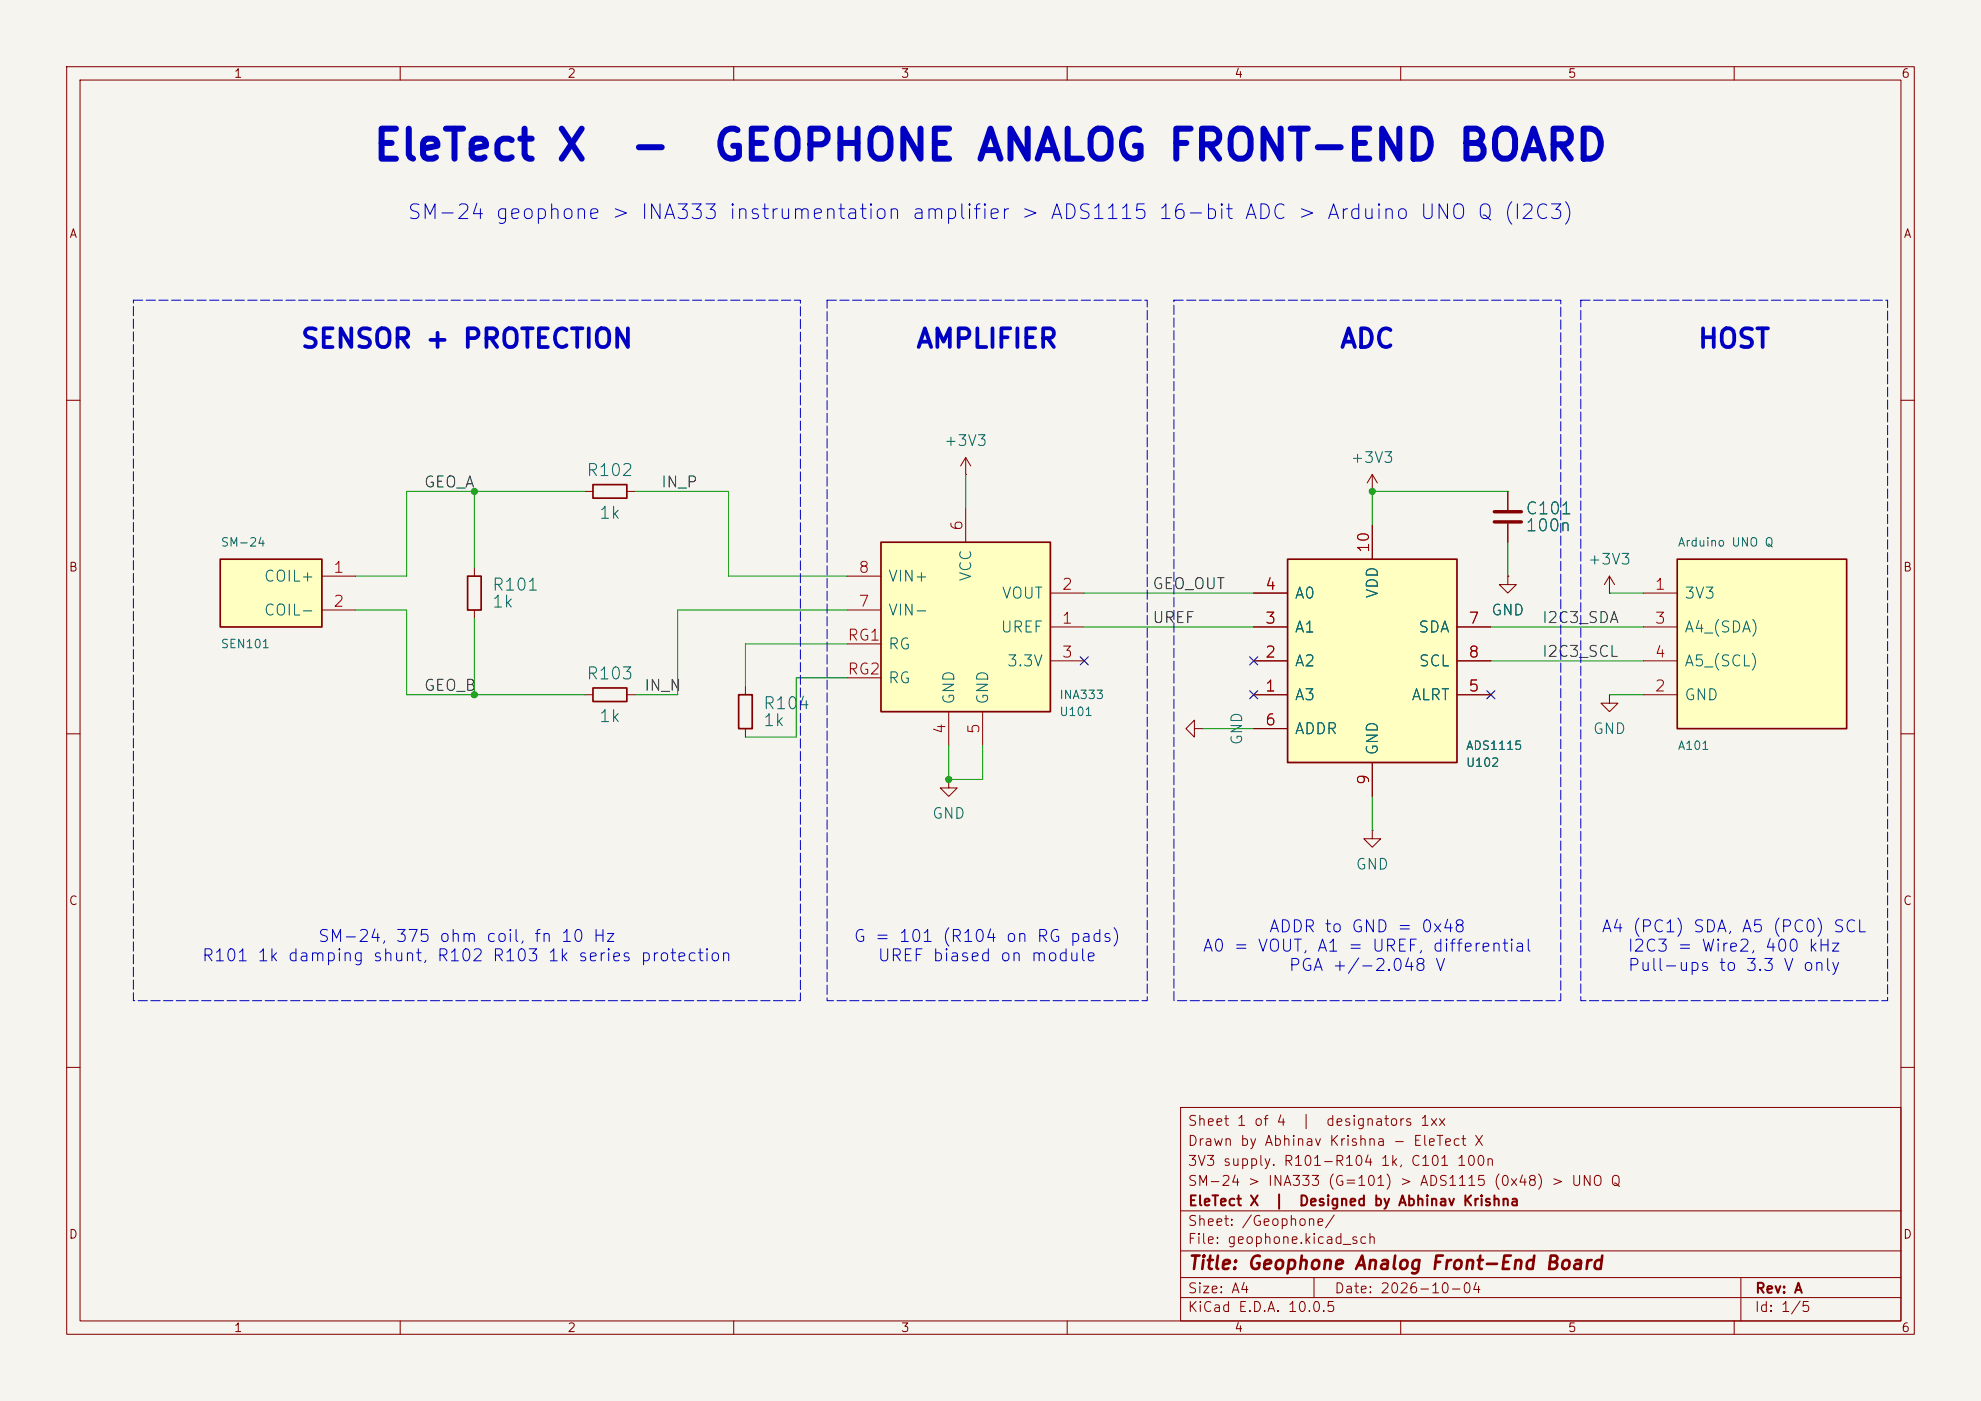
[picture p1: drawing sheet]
(kicad_sch
 (version 20250114)
 (generator "eeschema")
 (generator_version "9.0")
 (paper "A4")
 (title_block
  (title "Geophone Analog Front-End Board")
  (date "2026-10-04")
  (rev "A")
  (company "EleTect X  |  Designed by Abhinav Krishna")
  (comment 1 "SM-24 > INA333 (G=101) > ADS1115 (0x48) > UNO Q")
  (comment 2 "3V3 supply. R101-R104 1k, C101 100n")
  (comment 3 "Drawn by Abhinav Krishna - EleTect X")
  (comment 4 "Sheet 1 of 4  |  designators 1xx"))
 (lib_symbols
  (symbol "eletect_modules:SM-24_Geophone"
   (pin_names
    (offset 1.016)) (exclude_from_sim no) (in_bom yes) (on_board yes)
   (property "Reference" "SEN" (at -7.62 7.62 0) (effects (font (size 1.65 1.65)) (justify left)))
   (property "Value" "SM-24_Geophone" (at -7.62 -7.62 0) (effects (font (size 1.65 1.65)) (justify left)))
   (property "Footprint" "" (at 0 0 0) (effects (font (size 1.65 1.65)) (justify left) (hide yes)))
   (property "Datasheet" "" (at 0 0 0) (effects (font (size 1.65 1.65)) (justify left) (hide yes)))
   (property "Description" "SM-24 geophone, 375 ohm coil, 10 Hz" (at 0 0 0) (effects (font (size 1.65 1.65)) (justify left) (hide yes)))
   (symbol "SM-24_Geophone_0_1"
    (rectangle (start -7.62 5.08) (end 7.62 -5.08) (stroke (width 0.254) (type default)) (fill (type background))))
   (symbol "SM-24_Geophone_1_1"
    (pin passive line (at 12.7 2.54 180) (length 5.08) (name "COIL+" (effects (font (size 1.65 1.65)))) (number "1" (effects (font (size 1.65 1.65)))))
    (pin passive line (at 12.7 -2.54 180) (length 5.08) (name "COIL-" (effects (font (size 1.65 1.65)))) (number "2" (effects (font (size 1.65 1.65)))))))
  (symbol "Device:R"
   (pin_numbers (hide yes))
   (pin_names
    (offset 0)) (exclude_from_sim no) (in_bom yes) (on_board yes)
   (in_pos_files yes)
   (duplicate_pin_numbers_are_jumpers no)
   (property "Reference" "R" (at 2.032 0 90) (show_name no) (do_not_autoplace no) (effects (font (size 1.27 1.27))))
   (property "Value" "R" (at 0 0 90) (show_name no) (do_not_autoplace no) (effects (font (size 1.27 1.27))))
   (property "Footprint" "" (at -1.778 0 90) (show_name no) (do_not_autoplace no) (hide yes) (effects (font (size 1.27 1.27))))
   (property "Datasheet" "" (at 0 0 0) (show_name no) (do_not_autoplace no) (hide yes) (effects (font (size 1.27 1.27))))
   (property "Description" "Resistor" (at 0 0 0) (show_name no) (do_not_autoplace no) (hide yes) (effects (font (size 1.27 1.27))))
   (symbol "R_0_1"
    (rectangle (start -1.016 -2.54) (end 1.016 2.54) (stroke (width 0.254) (type default)) (fill (type none))))
   (symbol "R_1_1"
    (pin passive line (at 0 3.81 270) (length 1.27) (name "" (effects (font (size 1.27 1.27)))) (number "1" (effects (font (size 1.27 1.27)))))
    (pin passive line (at 0 -3.81 90) (length 1.27) (name "" (effects (font (size 1.27 1.27)))) (number "2" (effects (font (size 1.27 1.27))))))
   (embedded_fonts no))
  (symbol "eletect_modules:INA333_Module"
   (pin_names
    (offset 1.016)) (exclude_from_sim no) (in_bom yes) (on_board yes)
   (property "Reference" "U" (at 13.97 12.7 0) (effects (font (size 1.65 1.65)) (justify left)))
   (property "Value" "INA333_Module" (at 13.97 10.16 0) (effects (font (size 1.65 1.65)) (justify left)))
   (property "Footprint" "" (at 0 0 0) (effects (font (size 1.65 1.65)) (justify left) (hide yes)))
   (property "Datasheet" "" (at 0 0 0) (effects (font (size 1.65 1.65)) (justify left) (hide yes)))
   (property "Description" "WCMCU-333 INA333 breakout. Header: VREF(UREF) VOUT 3.3V GND GND VCC VIN- VIN+. RG1/RG2 are the unpopulated gain pads near the chip." (at 0 0 0) (effects (font (size 1.65 1.65)) (justify left) (hide yes)))
   (symbol "INA333_Module_0_1"
    (rectangle (start -12.7 12.7) (end 12.7 -12.7) (stroke (width 0.254) (type default)) (fill (type background))))
   (symbol "INA333_Module_1_1"
    (pin input line (at -17.78 7.62 0) (length 5.08) (name "VIN+" (effects (font (size 1.65 1.65)))) (number "8" (effects (font (size 1.65 1.65)))))
    (pin input line (at -17.78 2.54 0) (length 5.08) (name "VIN-" (effects (font (size 1.65 1.65)))) (number "7" (effects (font (size 1.65 1.65)))))
    (pin passive line (at -17.78 -2.54 0) (length 5.08) (name "RG" (effects (font (size 1.65 1.65)))) (number "RG1" (effects (font (size 1.65 1.65)))))
    (pin passive line (at -17.78 -7.62 0) (length 5.08) (name "RG" (effects (font (size 1.65 1.65)))) (number "RG2" (effects (font (size 1.65 1.65)))))
    (pin output line (at 17.78 5.08 180) (length 5.08) (name "VOUT" (effects (font (size 1.65 1.65)))) (number "2" (effects (font (size 1.65 1.65)))))
    (pin output line (at 17.78 0.0000 180) (length 5.08) (name "UREF" (effects (font (size 1.65 1.65)))) (number "1" (effects (font (size 1.65 1.65)))))
    (pin power_out line (at 17.78 -5.08 180) (length 5.08) (name "3.3V" (effects (font (size 1.65 1.65)))) (number "3" (effects (font (size 1.65 1.65)))))
    (pin power_in line (at 0.0000 17.78 270) (length 5.08) (name "VCC" (effects (font (size 1.65 1.65)))) (number "6" (effects (font (size 1.65 1.65)))))
    (pin power_in line (at -2.54 -17.78 90) (length 5.08) (name "GND" (effects (font (size 1.65 1.65)))) (number "4" (effects (font (size 1.65 1.65)))))
    (pin power_in line (at 2.54 -17.78 90) (length 5.08) (name "GND" (effects (font (size 1.65 1.65)))) (number "5" (effects (font (size 1.65 1.65)))))))
  (symbol "eletect_modules:ADS1115_Module"
   (pin_names
    (offset 1.016)) (exclude_from_sim no) (in_bom yes) (on_board yes)
   (property "Reference" "U" (at 13.97 15.24 0) (effects (font (size 1.65 1.65)) (justify left)))
   (property "Value" "ADS1115_Module" (at 13.97 12.7 0) (effects (font (size 1.65 1.65)) (justify left)))
   (property "Footprint" "" (at 0 0 0) (effects (font (size 1.65 1.65)) (justify left) (hide yes)))
   (property "Datasheet" "" (at 0 0 0) (effects (font (size 1.65 1.65)) (justify left) (hide yes)))
   (property "Description" "ADS1115 16-bit I2C ADC breakout" (at 0 0 0) (effects (font (size 1.65 1.65)) (justify left) (hide yes)))
   (symbol "ADS1115_Module_0_1"
    (rectangle (start -12.7 15.24) (end 12.7 -15.24) (stroke (width 0.254) (type default)) (fill (type background))))
   (symbol "ADS1115_Module_1_1"
    (pin input line (at -17.78 10.16 0) (length 5.08) (name "A0" (effects (font (size 1.65 1.65)))) (number "4" (effects (font (size 1.65 1.65)))))
    (pin input line (at -17.78 5.08 0) (length 5.08) (name "A1" (effects (font (size 1.65 1.65)))) (number "3" (effects (font (size 1.65 1.65)))))
    (pin input line (at -17.78 0.0000 0) (length 5.08) (name "A2" (effects (font (size 1.65 1.65)))) (number "2" (effects (font (size 1.65 1.65)))))
    (pin input line (at -17.78 -5.08 0) (length 5.08) (name "A3" (effects (font (size 1.65 1.65)))) (number "1" (effects (font (size 1.65 1.65)))))
    (pin input line (at -17.78 -10.16 0) (length 5.08) (name "ADDR" (effects (font (size 1.65 1.65)))) (number "6" (effects (font (size 1.65 1.65)))))
    (pin bidirectional line (at 17.78 5.08 180) (length 5.08) (name "SDA" (effects (font (size 1.65 1.65)))) (number "7" (effects (font (size 1.65 1.65)))))
    (pin input line (at 17.78 0.0000 180) (length 5.08) (name "SCL" (effects (font (size 1.65 1.65)))) (number "8" (effects (font (size 1.65 1.65)))))
    (pin output line (at 17.78 -5.08 180) (length 5.08) (name "ALRT" (effects (font (size 1.65 1.65)))) (number "5" (effects (font (size 1.65 1.65)))))
    (pin power_in line (at 0.0000 20.32 270) (length 5.08) (name "VDD" (effects (font (size 1.65 1.65)))) (number "10" (effects (font (size 1.65 1.65)))))
    (pin power_in line (at 0.0000 -20.32 90) (length 5.08) (name "GND" (effects (font (size 1.65 1.65)))) (number "9" (effects (font (size 1.65 1.65)))))))
  (symbol "Device:C"
   (pin_numbers (hide yes))
   (pin_names
    (offset 0.254)) (exclude_from_sim no) (in_bom yes) (on_board yes)
   (in_pos_files yes)
   (duplicate_pin_numbers_are_jumpers no)
   (property "Reference" "C" (at 0.635 2.54 0) (show_name no) (do_not_autoplace no) (effects (font (size 1.27 1.27)) (justify left)))
   (property "Value" "C" (at 0.635 -2.54 0) (show_name no) (do_not_autoplace no) (effects (font (size 1.27 1.27)) (justify left)))
   (property "Footprint" "" (at 0.9652 -3.81 0) (show_name no) (do_not_autoplace no) (hide yes) (effects (font (size 1.27 1.27))))
   (property "Datasheet" "" (at 0 0 0) (show_name no) (do_not_autoplace no) (hide yes) (effects (font (size 1.27 1.27))))
   (property "Description" "Unpolarized capacitor" (at 0 0 0) (show_name no) (do_not_autoplace no) (hide yes) (effects (font (size 1.27 1.27))))
   (symbol "C_0_1"
    (polyline (pts (xy -2.032 0.762) (xy 2.032 0.762)) (stroke (width 0.508) (type default)) (fill (type none)))
    (polyline (pts (xy -2.032 -0.762) (xy 2.032 -0.762)) (stroke (width 0.508) (type default)) (fill (type none))))
   (symbol "C_1_1"
    (pin passive line (at 0 3.81 270) (length 2.794) (name "" (effects (font (size 1.27 1.27)))) (number "1" (effects (font (size 1.27 1.27)))))
    (pin passive line (at 0 -3.81 90) (length 2.794) (name "" (effects (font (size 1.27 1.27)))) (number "2" (effects (font (size 1.27 1.27))))))
   (embedded_fonts no))
  (symbol "eletect_modules:Arduino_UNO_Q_I2C3"
   (pin_names
    (offset 1.016)) (exclude_from_sim no) (in_bom yes) (on_board yes)
   (property "Reference" "J" (at -12.7 15.24 0) (effects (font (size 1.65 1.65)) (justify left)))
   (property "Value" "Arduino_UNO_Q_I2C3" (at -12.7 -15.24 0) (effects (font (size 1.65 1.65)) (justify left)))
   (property "Footprint" "" (at 0 0 0) (effects (font (size 1.65 1.65)) (justify left) (hide yes)))
   (property "Datasheet" "" (at 0 0 0) (effects (font (size 1.65 1.65)) (justify left) (hide yes)))
   (property "Description" "Arduino UNO Q header: 3V3, GND, A4 (PC1, I2C3 SDA), A5 (PC0, I2C3 SCL)" (at 0 0 0) (effects (font (size 1.65 1.65)) (justify left) (hide yes)))
   (symbol "Arduino_UNO_Q_I2C3_0_1"
    (rectangle (start -12.7 12.7) (end 12.7 -12.7) (stroke (width 0.254) (type default)) (fill (type background))))
   (symbol "Arduino_UNO_Q_I2C3_1_1"
    (pin power_out line (at -17.78 7.62 0) (length 5.08) (name "3V3" (effects (font (size 1.65 1.65)))) (number "1" (effects (font (size 1.65 1.65)))))
    (pin bidirectional line (at -17.78 2.54 0) (length 5.08) (name "A4 (SDA)" (effects (font (size 1.65 1.65)))) (number "3" (effects (font (size 1.65 1.65)))))
    (pin output line (at -17.78 -2.54 0) (length 5.08) (name "A5 (SCL)" (effects (font (size 1.65 1.65)))) (number "4" (effects (font (size 1.65 1.65)))))
    (pin power_in line (at -17.78 -7.62 0) (length 5.08) (name "GND" (effects (font (size 1.65 1.65)))) (number "2" (effects (font (size 1.65 1.65)))))))
  (symbol "power:+3V3"
   (power global)
   (pin_numbers (hide yes))
   (pin_names
    (offset 0) (hide yes)) (exclude_from_sim no) (in_bom yes) (on_board yes)
   (in_pos_files yes)
   (duplicate_pin_numbers_are_jumpers no)
   (property "Reference" "#PWR" (at 0 -3.81 0) (show_name no) (do_not_autoplace no) (hide yes) (effects (font (size 1.27 1.27))))
   (property "Value" "+3V3" (at 0 3.556 0) (show_name no) (do_not_autoplace no) (effects (font (size 1.27 1.27))))
   (property "Footprint" "" (at 0 0 0) (show_name no) (do_not_autoplace no) (hide yes) (effects (font (size 1.27 1.27))))
   (property "Datasheet" "" (at 0 0 0) (show_name no) (do_not_autoplace no) (hide yes) (effects (font (size 1.27 1.27))))
   (property "Description" "Power symbol creates a global label with name \"+3V3\"" (at 0 0 0) (show_name no) (do_not_autoplace no) (hide yes) (effects (font (size 1.27 1.27))))
   (symbol "+3V3_0_1"
    (polyline (pts (xy -0.762 1.27) (xy 0 2.54)) (stroke (width 0) (type default)) (fill (type none)))
    (polyline (pts (xy 0 2.54) (xy 0.762 1.27)) (stroke (width 0) (type default)) (fill (type none)))
    (polyline (pts (xy 0 0) (xy 0 2.54)) (stroke (width 0) (type default)) (fill (type none))))
   (symbol "+3V3_1_1"
    (pin power_in line (at 0 0 90) (length 0) (name "" (effects (font (size 1.27 1.27)))) (number "1" (effects (font (size 1.27 1.27))))))
   (embedded_fonts no))
  (symbol "power:GND"
   (power global)
   (pin_numbers (hide yes))
   (pin_names
    (offset 0) (hide yes)) (exclude_from_sim no) (in_bom yes) (on_board yes)
   (in_pos_files yes)
   (duplicate_pin_numbers_are_jumpers no)
   (property "Reference" "#PWR" (at 0 -6.35 0) (show_name no) (do_not_autoplace no) (hide yes) (effects (font (size 1.27 1.27))))
   (property "Value" "GND" (at 0 -3.81 0) (show_name no) (do_not_autoplace no) (effects (font (size 1.27 1.27))))
   (property "Footprint" "" (at 0 0 0) (show_name no) (do_not_autoplace no) (hide yes) (effects (font (size 1.27 1.27))))
   (property "Datasheet" "" (at 0 0 0) (show_name no) (do_not_autoplace no) (hide yes) (effects (font (size 1.27 1.27))))
   (property "Description" "Power symbol creates a global label with name \"GND\" , ground" (at 0 0 0) (show_name no) (do_not_autoplace no) (hide yes) (effects (font (size 1.27 1.27))))
   (symbol "GND_0_1"
    (polyline (pts (xy 0 0) (xy 0 -1.27) (xy 1.27 -1.27) (xy 0 -2.54) (xy -1.27 -1.27) (xy 0 -1.27)) (stroke (width 0) (type default)) (fill (type none))))
   (symbol "GND_1_1"
    (pin power_in line (at 0 0 270) (length 0) (name "" (effects (font (size 1.27 1.27)))) (number "1" (effects (font (size 1.27 1.27))))))
   (embedded_fonts no)))
 (symbol
  (lib_id "eletect_modules:SM-24_Geophone")
  (at 40.64 88.9 0)
  (unit 1)
  (exclude_from_sim no)
  (in_bom yes)
  (on_board yes)
  (dnp no)
  (fields_autoplaced no)
  (property "Reference" "SEN101" (at 33.02 96.52 0.0000) (effects (font (size 1.27 1.27)) (justify left)))
  (property "Value" "SM-24" (at 33.02 81.28 0.0000) (effects (font (size 1.27 1.27)) (justify left)))
  (property "Footprint" "" (at 40.64 88.9 0.0000) (effects (font (size 1.27 1.27)) (hide yes)))
  (pin "1")
  (pin "2"))
 (symbol
  (lib_id "Device:R")
  (at 71.12 88.9 0)
  (unit 1)
  (exclude_from_sim no)
  (in_bom yes)
  (on_board yes)
  (dnp no)
  (fields_autoplaced no)
  (property "Reference" "R101" (at 73.66 87.63 0) (effects (font (size 1.8 1.8)) (justify left)))
  (property "Value" "1k" (at 73.66 90.17 0) (effects (font (size 1.8 1.8)) (justify left)))
  (property "Footprint" "Resistor_THT:R_Axial_DIN0207_L6.3mm_D2.5mm_P10.16mm_Horizontal" (at 69.342 88.9 90) (effects (font (size 1.27 1.27)) (hide yes)))
  (pin "1")
  (pin "2"))
 (symbol
  (lib_id "Device:R")
  (at 91.44 73.66 90)
  (unit 1)
  (exclude_from_sim no)
  (in_bom yes)
  (on_board yes)
  (dnp no)
  (fields_autoplaced no)
  (property "Reference" "R102" (at 91.44 70.46 90) (effects (font (size 1.8 1.8))))
  (property "Value" "1k" (at 91.44 76.86 90) (effects (font (size 1.8 1.8))))
  (property "Footprint" "Resistor_THT:R_Axial_DIN0207_L6.3mm_D2.5mm_P10.16mm_Horizontal" (at 89.662 73.66 90) (effects (font (size 1.27 1.27)) (hide yes)))
  (pin "1")
  (pin "2"))
 (symbol
  (lib_id "Device:R")
  (at 91.44 104.14 90)
  (unit 1)
  (exclude_from_sim no)
  (in_bom yes)
  (on_board yes)
  (dnp no)
  (fields_autoplaced no)
  (property "Reference" "R103" (at 91.44 100.94 90) (effects (font (size 1.8 1.8))))
  (property "Value" "1k" (at 91.44 107.34 90) (effects (font (size 1.8 1.8))))
  (property "Footprint" "Resistor_THT:R_Axial_DIN0207_L6.3mm_D2.5mm_P10.16mm_Horizontal" (at 89.662 104.14 90) (effects (font (size 1.27 1.27)) (hide yes)))
  (pin "1")
  (pin "2"))
 (symbol
  (lib_id "eletect_modules:INA333_Module")
  (at 144.78 93.98 0)
  (unit 1)
  (exclude_from_sim no)
  (in_bom yes)
  (on_board yes)
  (dnp no)
  (fields_autoplaced no)
  (property "Reference" "U101" (at 158.75 106.68 0.0000) (effects (font (size 1.27 1.27)) (justify left)))
  (property "Value" "INA333" (at 158.75 104.14 0.0000) (effects (font (size 1.27 1.27)) (justify left)))
  (property "Footprint" "Connector_PinHeader_2.54mm:PinHeader_1x08_P2.54mm_Vertical" (at 144.78 93.98 0.0000) (effects (font (size 1.27 1.27)) (hide yes)))
  (pin "8")
  (pin "7")
  (pin "RG1")
  (pin "RG2")
  (pin "2")
  (pin "1")
  (pin "3")
  (pin "6")
  (pin "4")
  (pin "5"))
 (symbol
  (lib_id "Device:R")
  (at 111.76 106.68 0)
  (unit 1)
  (exclude_from_sim no)
  (in_bom yes)
  (on_board yes)
  (dnp no)
  (fields_autoplaced no)
  (property "Reference" "R104" (at 114.30 105.41 0) (effects (font (size 1.8 1.8)) (justify left)))
  (property "Value" "1k" (at 114.30 107.95 0) (effects (font (size 1.8 1.8)) (justify left)))
  (property "Footprint" "Resistor_THT:R_Axial_DIN0207_L6.3mm_D2.5mm_P10.16mm_Horizontal" (at 109.982 106.68 90) (effects (font (size 1.27 1.27)) (hide yes)))
  (pin "1")
  (pin "2"))
 (symbol
  (lib_id "eletect_modules:ADS1115_Module")
  (at 205.74 99.06 0)
  (unit 1)
  (exclude_from_sim no)
  (in_bom yes)
  (on_board yes)
  (dnp no)
  (fields_autoplaced no)
  (property "Reference" "U102" (at 219.71 114.3 0.0000) (effects (font (size 1.27 1.27)) (justify left)))
  (property "Value" "ADS1115" (at 219.71 111.76 0.0000) (effects (font (size 1.27 1.27)) (justify left)))
  (property "Footprint" "Connector_PinHeader_2.54mm:PinHeader_1x10_P2.54mm_Vertical" (at 205.74 99.06 0.0000) (effects (font (size 1.27 1.27)) (hide yes)))
  (pin "4")
  (pin "3")
  (pin "2")
  (pin "1")
  (pin "6")
  (pin "7")
  (pin "8")
  (pin "5")
  (pin "10")
  (pin "9"))
 (symbol
  (lib_id "Device:C")
  (at 226.06 77.47 0)
  (unit 1)
  (exclude_from_sim no)
  (in_bom yes)
  (on_board yes)
  (dnp no)
  (fields_autoplaced no)
  (property "Reference" "C101" (at 228.60 76.20 0) (effects (font (size 1.8 1.8)) (justify left)))
  (property "Value" "100n" (at 228.60 78.74 0) (effects (font (size 1.8 1.8)) (justify left)))
  (property "Footprint" "Capacitor_THT:C_Disc_D5.0mm_W2.5mm_P5.00mm" (at 227.0252 73.66 0.0000) (effects (font (size 1.27 1.27)) (hide yes)))
  (pin "1")
  (pin "2"))
 (symbol
  (lib_id "eletect_modules:Arduino_UNO_Q_I2C3")
  (at 264.16 96.52 0)
  (unit 1)
  (exclude_from_sim no)
  (in_bom yes)
  (on_board yes)
  (dnp no)
  (fields_autoplaced no)
  (property "Reference" "A101" (at 251.46 111.76 0.0000) (effects (font (size 1.27 1.27)) (justify left)))
  (property "Value" "Arduino UNO Q" (at 251.46 81.28 0.0000) (effects (font (size 1.27 1.27)) (justify left)))
  (property "Footprint" "Connector_PinHeader_2.54mm:PinHeader_1x04_P2.54mm_Vertical" (at 264.16 96.52 0.0000) (effects (font (size 1.27 1.27)) (hide yes)))
  (pin "1")
  (pin "3")
  (pin "4")
  (pin "2"))
 (symbol
  (lib_id "power:+3V3")
  (at 144.78 71.12 0)
  (unit 1)
  (exclude_from_sim no)
  (in_bom yes)
  (on_board yes)
  (dnp no)
  (fields_autoplaced no)
  (property "Reference" "#PWR101" (at 144.78 67.31 0.0000) (effects (font (size 1.6 1.6)) (justify left) (hide yes)))
  (property "Value" "+3V3" (at 144.78 66.04 0) (effects (font (size 1.6 1.6))))
  (pin "1"))
 (symbol
  (lib_id "power:GND")
  (at 142.24 116.84 0)
  (unit 1)
  (exclude_from_sim no)
  (in_bom yes)
  (on_board yes)
  (dnp no)
  (fields_autoplaced no)
  (property "Reference" "#PWR102" (at 142.24 110.49 0.0000) (effects (font (size 1.6 1.6)) (justify left) (hide yes)))
  (property "Value" "GND" (at 142.24 121.92 0) (effects (font (size 1.6 1.6))))
  (pin "1"))
 (symbol
  (lib_id "power:GND")
  (at 180.34 109.22 270)
  (unit 1)
  (exclude_from_sim no)
  (in_bom yes)
  (on_board yes)
  (dnp no)
  (fields_autoplaced no)
  (property "Reference" "#PWR103" (at 173.99 109.22 270) (effects (font (size 1.6 1.6)) (justify left) (hide yes)))
  (property "Value" "GND" (at 185.42 109.22 0) (effects (font (size 1.6 1.6))))
  (pin "1"))
 (symbol
  (lib_id "power:+3V3")
  (at 205.74 73.66 0)
  (unit 1)
  (exclude_from_sim no)
  (in_bom yes)
  (on_board yes)
  (dnp no)
  (fields_autoplaced no)
  (property "Reference" "#PWR104" (at 205.74 69.85 0.0000) (effects (font (size 1.6 1.6)) (justify left) (hide yes)))
  (property "Value" "+3V3" (at 205.74 68.58 0) (effects (font (size 1.6 1.6))))
  (pin "1"))
 (symbol
  (lib_id "power:GND")
  (at 226.06 86.36 0)
  (unit 1)
  (exclude_from_sim no)
  (in_bom yes)
  (on_board yes)
  (dnp no)
  (fields_autoplaced no)
  (property "Reference" "#PWR105" (at 226.06 80.01 0.0000) (effects (font (size 1.6 1.6)) (justify left) (hide yes)))
  (property "Value" "GND" (at 226.06 91.44 0) (effects (font (size 1.6 1.6))))
  (pin "1"))
 (symbol
  (lib_id "power:GND")
  (at 205.74 124.46 0)
  (unit 1)
  (exclude_from_sim no)
  (in_bom yes)
  (on_board yes)
  (dnp no)
  (fields_autoplaced no)
  (property "Reference" "#PWR106" (at 205.74 118.11 0.0000) (effects (font (size 1.6 1.6)) (justify left) (hide yes)))
  (property "Value" "GND" (at 205.74 129.54 0) (effects (font (size 1.6 1.6))))
  (pin "1"))
 (symbol
  (lib_id "power:+3V3")
  (at 241.3 88.9 0)
  (unit 1)
  (exclude_from_sim no)
  (in_bom yes)
  (on_board yes)
  (dnp no)
  (fields_autoplaced no)
  (property "Reference" "#PWR107" (at 241.3 85.09 0.0000) (effects (font (size 1.6 1.6)) (justify left) (hide yes)))
  (property "Value" "+3V3" (at 241.3 83.82 0) (effects (font (size 1.6 1.6))))
  (pin "1"))
 (symbol
  (lib_id "power:GND")
  (at 241.3 104.14 0)
  (unit 1)
  (exclude_from_sim no)
  (in_bom yes)
  (on_board yes)
  (dnp no)
  (fields_autoplaced no)
  (property "Reference" "#PWR108" (at 241.3 97.79 0.0000) (effects (font (size 1.6 1.6)) (justify left) (hide yes)))
  (property "Value" "GND" (at 241.3 109.22 0) (effects (font (size 1.6 1.6))))
  (pin "1"))
 (wire
  (pts (xy 53.34 86.36) (xy 60.96 86.36))
  (stroke (width 0) (type default)))
 (wire
  (pts (xy 60.96 86.36) (xy 60.96 73.66))
  (stroke (width 0) (type default)))
 (wire
  (pts (xy 60.96 73.66) (xy 87.63 73.66))
  (stroke (width 0) (type default)))
 (wire
  (pts (xy 53.34 91.44) (xy 60.96 91.44))
  (stroke (width 0) (type default)))
 (wire
  (pts (xy 60.96 91.44) (xy 60.96 104.14))
  (stroke (width 0) (type default)))
 (wire
  (pts (xy 60.96 104.14) (xy 87.63 104.14))
  (stroke (width 0) (type default)))
 (wire
  (pts (xy 71.12 73.66) (xy 71.12 85.09))
  (stroke (width 0) (type default)))
 (wire
  (pts (xy 71.12 104.14) (xy 71.12 92.71))
  (stroke (width 0) (type default)))
 (wire
  (pts (xy 95.25 73.66) (xy 109.22 73.66))
  (stroke (width 0) (type default)))
 (wire
  (pts (xy 109.22 73.66) (xy 109.22 86.36))
  (stroke (width 0) (type default)))
 (wire
  (pts (xy 109.22 86.36) (xy 127 86.36))
  (stroke (width 0) (type default)))
 (wire
  (pts (xy 95.25 104.14) (xy 101.6 104.14))
  (stroke (width 0) (type default)))
 (wire
  (pts (xy 101.6 104.14) (xy 101.6 91.44))
  (stroke (width 0) (type default)))
 (wire
  (pts (xy 101.6 91.44) (xy 127 91.44))
  (stroke (width 0) (type default)))
 (wire
  (pts (xy 127 96.52) (xy 111.76 96.52))
  (stroke (width 0) (type default)))
 (wire
  (pts (xy 111.76 96.52) (xy 111.76 102.87))
  (stroke (width 0) (type default)))
 (wire
  (pts (xy 127 101.6) (xy 119.38 101.6))
  (stroke (width 0) (type default)))
 (wire
  (pts (xy 119.38 101.6) (xy 119.38 110.49))
  (stroke (width 0) (type default)))
 (wire
  (pts (xy 119.38 110.49) (xy 111.76 110.49))
  (stroke (width 0) (type default)))
 (wire
  (pts (xy 144.78 76.2) (xy 144.78 71.12))
  (stroke (width 0) (type default)))
 (wire
  (pts (xy 142.24 111.76) (xy 142.24 116.84))
  (stroke (width 0) (type default)))
 (wire
  (pts (xy 147.32 111.76) (xy 147.32 116.84))
  (stroke (width 0) (type default)))
 (wire
  (pts (xy 147.32 116.84) (xy 142.24 116.84))
  (stroke (width 0) (type default)))
 (wire
  (pts (xy 162.56 88.9) (xy 187.96 88.9))
  (stroke (width 0) (type default)))
 (wire
  (pts (xy 162.56 93.98) (xy 187.96 93.98))
  (stroke (width 0) (type default)))
 (wire
  (pts (xy 187.96 109.22) (xy 180.34 109.22))
  (stroke (width 0) (type default)))
 (wire
  (pts (xy 205.74 78.74) (xy 205.74 73.66))
  (stroke (width 0) (type default)))
 (wire
  (pts (xy 205.74 73.66) (xy 226.06 73.66))
  (stroke (width 0) (type default)))
 (wire
  (pts (xy 226.06 73.66) (xy 226.06 73.66))
  (stroke (width 0) (type default)))
 (wire
  (pts (xy 226.06 81.28) (xy 226.06 86.36))
  (stroke (width 0) (type default)))
 (wire
  (pts (xy 205.74 119.38) (xy 205.74 124.46))
  (stroke (width 0) (type default)))
 (wire
  (pts (xy 223.52 93.98) (xy 246.38 93.98))
  (stroke (width 0) (type default)))
 (wire
  (pts (xy 223.52 99.06) (xy 246.38 99.06))
  (stroke (width 0) (type default)))
 (wire
  (pts (xy 246.38 88.9) (xy 241.3 88.9))
  (stroke (width 0) (type default)))
 (wire
  (pts (xy 246.38 104.14) (xy 241.3 104.14))
  (stroke (width 0) (type default)))
 (junction
  (at 71.12 73.66)
  (diameter 0)
  (color 0 0 0 0))
 (junction
  (at 71.12 104.14)
  (diameter 0)
  (color 0 0 0 0))
 (junction
  (at 142.24 116.84)
  (diameter 0)
  (color 0 0 0 0))
 (junction
  (at 205.74 73.66)
  (diameter 0)
  (color 0 0 0 0))
 (label "GEO_A"
  (at 63.5 73.66 0)
  (effects (font (size 1.65 1.65)) (justify left bottom)))
 (label "GEO_B"
  (at 63.5 104.14 0)
  (effects (font (size 1.65 1.65)) (justify left bottom)))
 (label "IN_P"
  (at 99.06 73.66 0)
  (effects (font (size 1.65 1.65)) (justify left bottom)))
 (label "IN_N"
  (at 96.52 104.14 0)
  (effects (font (size 1.65 1.65)) (justify left bottom)))
 (label "GEO_OUT"
  (at 172.72 88.9 0)
  (effects (font (size 1.65 1.65)) (justify left bottom)))
 (label "UREF"
  (at 172.72 93.98 0)
  (effects (font (size 1.65 1.65)) (justify left bottom)))
 (label "I2C3_SDA"
  (at 231.14 93.98 0)
  (effects (font (size 1.65 1.65)) (justify left bottom)))
 (label "I2C3_SCL"
  (at 231.14 99.06 0)
  (effects (font (size 1.65 1.65)) (justify left bottom)))
 (no_connect
  (at 162.56 99.06))
 (no_connect
  (at 187.96 99.06))
 (no_connect
  (at 187.96 104.14))
 (no_connect
  (at 223.52 104.14))
 (rectangle
  (start 20 45)
  (end 120 150)
  (stroke (width 0.127) (type dash))
  (fill (type none)))
 (rectangle
  (start 124 45)
  (end 172 150)
  (stroke (width 0.127) (type dash))
  (fill (type none)))
 (rectangle
  (start 176 45)
  (end 234 150)
  (stroke (width 0.127) (type dash))
  (fill (type none)))
 (rectangle
  (start 237 45)
  (end 283 150)
  (stroke (width 0.127) (type dash))
  (fill (type none)))
 (text "SENSOR + PROTECTION"
  (exclude_from_sim no)
  (at 70 51 0.0000)
  (effects (font (size 2.8 2.8)
    (bold yes))))
 (text "SM-24, 375 ohm coil, fn 10 Hz\nR101 1k damping shunt, R102 R103 1k series protection"
  (exclude_from_sim no)
  (at 70 142 0.0000)
  (effects (font (size 1.8 1.8))))
 (text "AMPLIFIER"
  (exclude_from_sim no)
  (at 148 51 0.0000)
  (effects (font (size 2.8 2.8)
    (bold yes))))
 (text "G = 101 (R104 on RG pads)\nUREF biased on module"
  (exclude_from_sim no)
  (at 148 142 0.0000)
  (effects (font (size 1.8 1.8))))
 (text "ADC"
  (exclude_from_sim no)
  (at 205 51 0.0000)
  (effects (font (size 2.8 2.8)
    (bold yes))))
 (text "ADDR to GND = 0x48\nA0 = VOUT, A1 = UREF, differential\nPGA +/-2.048 V"
  (exclude_from_sim no)
  (at 205 142 0.0000)
  (effects (font (size 1.8 1.8))))
 (text "HOST"
  (exclude_from_sim no)
  (at 260 51 0.0000)
  (effects (font (size 2.8 2.8)
    (bold yes))))
 (text "A4 (PC1) SDA, A5 (PC0) SCL\nI2C3 = Wire2, 400 kHz\nPull-ups to 3.3 V only"
  (exclude_from_sim no)
  (at 260 142 0.0000)
  (effects (font (size 1.8 1.8))))
 (text "EleTect X  -  GEOPHONE ANALOG FRONT-END BOARD"
  (exclude_from_sim no)
  (at 148.5 22 0.0000)
  (effects (font (size 4.5 4.5)
    (bold yes))))
 (text "SM-24 geophone > INA333 instrumentation amplifier > ADS1115 16-bit ADC > Arduino UNO Q (I2C3)"
  (exclude_from_sim no)
  (at 148.5 32 0.0000)
  (effects (font (size 2.2 2.2))))
 (sheet_instances
  (path ""
   (page "1")))
 (embedded_fonts no))
